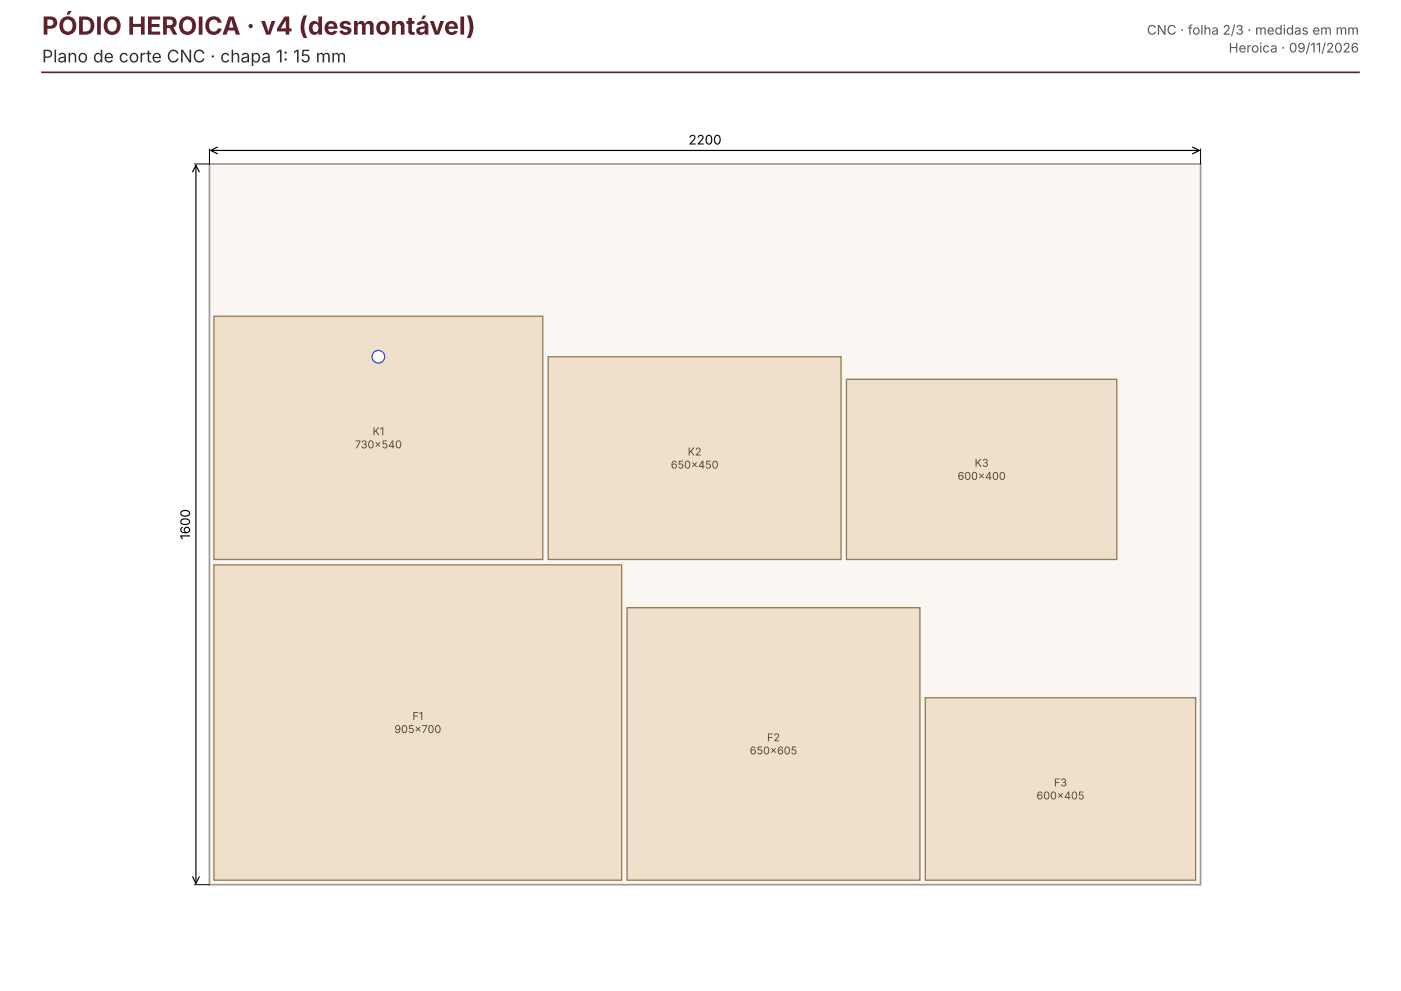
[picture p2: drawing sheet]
<svg xmlns="http://www.w3.org/2000/svg" width="297mm" height="210mm" viewBox="0 0 297 210" stroke-linecap="round" stroke-linejoin="round" font-family="sans-serif">
<path d="M44.4 34.8h210v152.7h-210z" fill="#faf7f2" stroke="#999" stroke-width=".35"/>
<g fill="#efe0cc" stroke="#9b7b55" stroke-width=".28">
<path d="M45.3 119.7h86.5v66.9h-86.5z"/>
<path d="M132.9 128.8h62.1v57.8h-62.1z"/>
<path d="M45.3 67h69.7v51.6h-69.7z"/>
</g>
<circle cx="80.2" cy="75.6" r="1.34" fill="#fff" stroke="#2346b0" stroke-width=".25"/>
<g fill="#efe0cc" stroke="#9b7b55" stroke-width=".28">
<path d="M116.2 75.6h62.1v43h-62.1z"/>
<path d="M196.1 147.9h57.3v38.7h-57.3z"/>
<path d="M179.4 80.4h57.3v38.2h-57.3z"/>
</g>
<path d="M44.4 31.6v3.2h-3.2M254.4 31.6v3.2M41.2 187.5h3.2" fill="none" stroke="#000" stroke-width=".21"/>
<path d="M40.8 36.4l.7-1.4 .7 1.4M41.5 35v152.2M44.7 31.9h209.5M46.1 31.2l-1.4 .7 1.4 .7M252.8 31.2l1.4 .7-1.4 .7M40.8 185.8l.7 1.4 .7-1.4" fill="none" stroke="#000" stroke-width=".25"/>
<path d="M8.9 15.3h279.1" fill="none" stroke="#5e2129" stroke-width=".35"/>
<text font-size="5.3" fill="#5e2129" x="8.9" y="7.4">PÓDIO HEROICA · v4 (desmontável)</text>
<text font-size="3.7" fill="#333" x="8.9" y="13.2">Plano de corte CNC · chapa 1: 15 mm</text>
<g font-size="2.8" fill="#555">
<text x="243.1" y="7.4">CNC · folha 2/3 · medidas em mm</text>
<text x="260.4" y="11.1">Heroica · 09/11/2026</text>
</g>
<g font-size="2.8">
<text x="145.9" y="30.6">2200</text>
<text x="40.3" y="114.4" transform="rotate(-90 40.3 114.4)">1600</text>
</g>
<g font-size="2.3" fill="#5a4630">
<text x="75.2" y="95">730×540</text>
<text x="79" y="92.3">K1</text>
<text x="142.2" y="99.3">650×450</text>
<text x="145.8" y="96.6">K2</text>
<text x="202.9" y="101.7">600×400</text>
<text x="206.6" y="98.9">K3</text>
<text x="83.6" y="155.4">905×700</text>
<text x="87.4" y="152.6">F1</text>
<text x="158.9" y="159.9">650×605</text>
<text x="162.6" y="157.1">F2</text>
<text x="223.4" y="166.7">F3</text>
<text x="219.7" y="169.5">600×405</text>
</g>
</svg>
